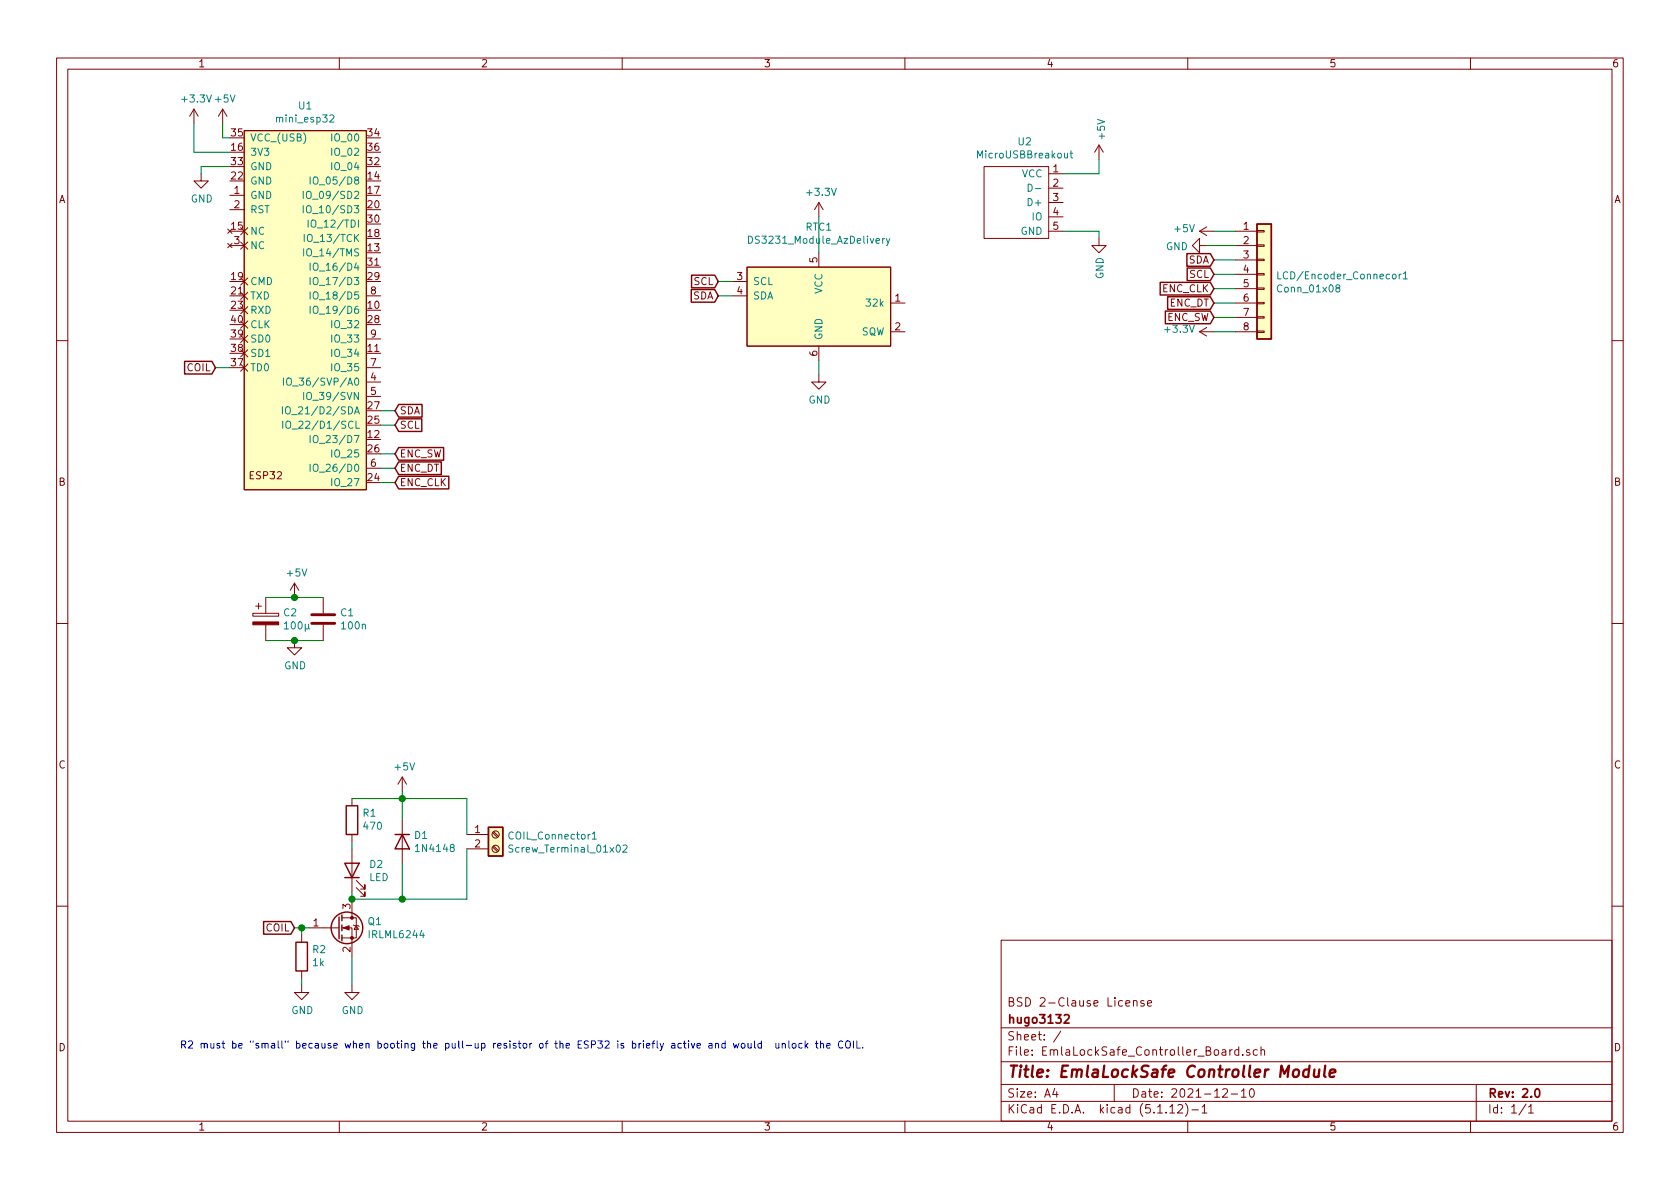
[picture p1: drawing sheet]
EESchema Schematic File Version 4
EELAYER 30 0
EELAYER END
$Descr A4 11693 8268
encoding utf-8
Sheet 1 1
Title "EmlaLockSafe Controller Module"
Date "2021-12-10"
Rev "2.0"
Comp "hugo3132"
Comment1 "BSD 2-Clause License"
Comment2 ""
Comment3 ""
Comment4 ""
$EndDescr
$Comp
L DS3231_Module_AzDelivery:DS3231_Module_AzDelivery RTC1
U 1 1
P 5700 2200
F 0 "RTC1" H 5700 2831 50  0000 C CNN
F 1 "DS3231_Module_AzDelivery" H 5700 2740 50  0000 C CNN
F 2 "DS3231_Module_AzDelivery:DS3231_Module_AzDelivery" H 5700 2200 50  0001 C CNN
F 3 "" H 5700 2200 50  0001 C CNN
	1    5700 2200
	1    0    0    -1  
$EndComp
Wire Wire Line
	5100 2050 5000 2050
Wire Wire Line
	5100 1950 5000 1950
Wire Wire Line
	5700 2500 5700 2600
Wire Wire Line
	5700 1750 5700 1500
Text GLabel 2750 2850 2    50   Input ~ 0
SDA
Text GLabel 2750 2950 2    50   Input ~ 0
SCL
Text GLabel 5000 1950 0    50   Input ~ 0
SCL
Text GLabel 5000 2050 0    50   Input ~ 0
SDA
$Comp
L Connector_Generic:Conn_01x08 LCD/Encoder_Connecor1
U 1 1
P 8800 1900
F 0 "LCD/Encoder_Connecor1" H 8880 1892 50  0000 L CNN
F 1 "Conn_01x08" H 8880 1801 50  0000 L CNN
F 2 "Connector_PinSocket_2.54mm:PinSocket_1x08_P2.54mm_Horizontal" H 8800 1900 50  0001 C CNN
F 3 "~" H 8800 1900 50  0001 C CNN
	1    8800 1900
	1    0    0    -1  
$EndComp
Text GLabel 8450 1800 0    50   Input ~ 0
SDA
Text GLabel 8450 1900 0    50   Input ~ 0
SCL
Wire Wire Line
	8450 1600 8600 1600
Wire Wire Line
	8450 1800 8600 1800
Wire Wire Line
	8600 1900 8450 1900
Wire Wire Line
	8450 2300 8600 2300
Text GLabel 2750 3150 2    50   Input ~ 0
ENC_SW
Text GLabel 2750 3250 2    50   Input ~ 0
ENC_DT
Text GLabel 2750 3350 2    50   Input ~ 0
ENC_CLK
Text GLabel 8450 2000 0    50   Input ~ 0
ENC_CLK
Text GLabel 8450 2100 0    50   Input ~ 0
ENC_DT
Text GLabel 8450 2200 0    50   Input ~ 0
ENC_SW
Wire Wire Line
	8450 2000 8600 2000
Wire Wire Line
	8450 2100 8600 2100
Wire Wire Line
	8450 2200 8600 2200
$Comp
L Connector:Screw_Terminal_01x02 COIL_Connector1
U 1 1
P 3450 5800
F 0 "COIL_Connector1" H 3530 5792 50  0000 L CNN
F 1 "Screw_Terminal_01x02" H 3530 5701 50  0000 L CNN
F 2 "TerminalBlock:TerminalBlock_bornier-2_P5.08mm" H 3450 5800 50  0001 C CNN
F 3 "~" H 3450 5800 50  0001 C CNN
	1    3450 5800
	1    0    0    -1  
$EndComp
$Comp
L Device:LED D2
U 1 1
P 2450 6050
F 0 "D2" V 2489 5933 50  0000 R CNN
F 1 "LED" V 2398 5933 50  0000 R CNN
F 2 "LED_THT:LED_D5.0mm" H 2450 6050 50  0001 C CNN
F 3 "~" H 2450 6050 50  0001 C CNN
	1    2450 6050
	0    -1   -1   0   
$EndComp
$Comp
L Device:R R1
U 1 1
P 2450 5700
F 0 "R1" H 2380 5654 50  0000 R CNN
F 1 "470" H 2380 5745 50  0000 R CNN
F 2 "Resistor_THT:R_Axial_DIN0207_L6.3mm_D2.5mm_P7.62mm_Horizontal" V 2380 5700 50  0001 C CNN
F 3 "~" H 2450 5700 50  0001 C CNN
	1    2450 5700
	-1   0    0    1   
$EndComp
$Comp
L Device:R R2
U 1 1
P 2100 6650
F 0 "R2" H 2030 6604 50  0000 R CNN
F 1 "1k" H 2030 6695 50  0000 R CNN
F 2 "Resistor_THT:R_Axial_DIN0207_L6.3mm_D2.5mm_P7.62mm_Horizontal" V 2030 6650 50  0001 C CNN
F 3 "~" H 2100 6650 50  0001 C CNN
	1    2100 6650
	-1   0    0    1   
$EndComp
$Comp
L Transistor_FET:IRLML2060 Q1
U 1 1
P 2350 6450
F 0 "Q1" H 2556 6496 50  0000 L CNN
F 1 "IRLML6244" H 2556 6405 50  0000 L CNN
F 2 "Package_TO_SOT_SMD:SOT-23" H 2550 6375 50  0001 L CIN
F 3 "https://www.infineon.com/dgdl/irlml2060pbf.pdf?fileId=5546d462533600a401535664b7fb25ee" H 2350 6450 50  0001 L CNN
	1    2350 6450
	1    0    0    -1  
$EndComp
$Comp
L Diode:1N4148 D1
U 1 1
P 2800 5850
F 0 "D1" V 2754 5929 50  0000 L CNN
F 1 "1N4148" V 2845 5929 50  0000 L CNN
F 2 "Diode_THT:D_DO-35_SOD27_P7.62mm_Horizontal" H 2800 5675 50  0001 C CNN
F 3 "https://assets.nexperia.com/documents/data-sheet/1N4148_1N4448.pdf" H 2800 5850 50  0001 C CNN
	1    2800 5850
	0    1    1    0   
$EndComp
Wire Wire Line
	2450 5550 2800 5550
Wire Wire Line
	3250 6250 2800 6250
Wire Wire Line
	2450 6250 2450 6200
Wire Wire Line
	2450 5900 2450 5850
Wire Wire Line
	2800 6000 2800 6250
Connection ~ 2800 6250
Wire Wire Line
	2800 6250 2450 6250
Wire Wire Line
	2800 5700 2800 5550
Connection ~ 2800 5550
Wire Wire Line
	2800 5550 3250 5550
Wire Wire Line
	3250 5550 3250 5800
Wire Wire Line
	3250 5900 3250 6250
Connection ~ 2450 6250
$Comp
L power:+3.3V #PWR0101
U 1 1
P 1350 850
F 0 "#PWR0101" H 1350 700 50  0001 C CNN
F 1 "+3.3V" H 1365 1023 50  0000 C CNN
F 2 "" H 1350 850 50  0001 C CNN
F 3 "" H 1350 850 50  0001 C CNN
	1    1350 850 
	1    0    0    -1  
$EndComp
$Comp
L power:+5V #PWR0102
U 1 1
P 1550 850
F 0 "#PWR0102" H 1550 700 50  0001 C CNN
F 1 "+5V" H 1565 1023 50  0000 C CNN
F 2 "" H 1550 850 50  0001 C CNN
F 3 "" H 1550 850 50  0001 C CNN
	1    1550 850 
	1    0    0    -1  
$EndComp
$Comp
L power:GND #PWR0103
U 1 1
P 1400 1200
F 0 "#PWR0103" H 1400 950 50  0001 C CNN
F 1 "GND" H 1405 1027 50  0000 C CNN
F 2 "" H 1400 1200 50  0001 C CNN
F 3 "" H 1400 1200 50  0001 C CNN
	1    1400 1200
	1    0    0    -1  
$EndComp
$Comp
L power:+3.3V #PWR0104
U 1 1
P 5700 1500
F 0 "#PWR0104" H 5700 1350 50  0001 C CNN
F 1 "+3.3V" H 5715 1673 50  0000 C CNN
F 2 "" H 5700 1500 50  0001 C CNN
F 3 "" H 5700 1500 50  0001 C CNN
	1    5700 1500
	1    0    0    -1  
$EndComp
$Comp
L power:GND #PWR0105
U 1 1
P 5700 2600
F 0 "#PWR0105" H 5700 2350 50  0001 C CNN
F 1 "GND" H 5705 2427 50  0000 C CNN
F 2 "" H 5700 2600 50  0001 C CNN
F 3 "" H 5700 2600 50  0001 C CNN
	1    5700 2600
	1    0    0    -1  
$EndComp
$Comp
L power:+5V #PWR0106
U 1 1
P 8450 1600
F 0 "#PWR0106" H 8450 1450 50  0001 C CNN
F 1 "+5V" V 8465 1728 50  0000 L CNN
F 2 "" H 8450 1600 50  0001 C CNN
F 3 "" H 8450 1600 50  0001 C CNN
	1    8450 1600
	0    -1   -1   0   
$EndComp
$Comp
L power:GND #PWR0107
U 1 1
P 8400 1700
F 0 "#PWR0107" H 8400 1450 50  0001 C CNN
F 1 "GND" V 8405 1572 50  0000 R CNN
F 2 "" H 8400 1700 50  0001 C CNN
F 3 "" H 8400 1700 50  0001 C CNN
	1    8400 1700
	0    1    1    0   
$EndComp
Wire Wire Line
	8400 1700 8600 1700
$Comp
L power:+3.3V #PWR0108
U 1 1
P 8450 2300
F 0 "#PWR0108" H 8450 2150 50  0001 C CNN
F 1 "+3.3V" V 8465 2428 50  0000 L CNN
F 2 "" H 8450 2300 50  0001 C CNN
F 3 "" H 8450 2300 50  0001 C CNN
	1    8450 2300
	0    -1   -1   0   
$EndComp
$Comp
L power:+5V #PWR0109
U 1 1
P 2800 5500
F 0 "#PWR0109" H 2800 5350 50  0001 C CNN
F 1 "+5V" H 2815 5673 50  0000 C CNN
F 2 "" H 2800 5500 50  0001 C CNN
F 3 "" H 2800 5500 50  0001 C CNN
	1    2800 5500
	1    0    0    -1  
$EndComp
$Comp
L power:GND #PWR0110
U 1 1
P 2450 6850
F 0 "#PWR0110" H 2450 6600 50  0001 C CNN
F 1 "GND" H 2455 6677 50  0000 C CNN
F 2 "" H 2450 6850 50  0001 C CNN
F 3 "" H 2450 6850 50  0001 C CNN
	1    2450 6850
	1    0    0    -1  
$EndComp
Wire Wire Line
	2800 5550 2800 5500
Wire Wire Line
	2450 6650 2450 6850
$Comp
L power:GND #PWR0111
U 1 1
P 2100 6850
F 0 "#PWR0111" H 2100 6600 50  0001 C CNN
F 1 "GND" H 2105 6677 50  0000 C CNN
F 2 "" H 2100 6850 50  0001 C CNN
F 3 "" H 2100 6850 50  0001 C CNN
	1    2100 6850
	1    0    0    -1  
$EndComp
Wire Wire Line
	2150 6450 2100 6450
Wire Wire Line
	2100 6450 2100 6500
Wire Wire Line
	2100 6850 2100 6800
Text GLabel 2050 6450 0    50   Input ~ 0
COIL
Wire Wire Line
	2050 6450 2100 6450
Connection ~ 2100 6450
Text GLabel 1500 2550 0    50   Input ~ 0
COIL
$Comp
L Device:C C1
U 1 1
P 2250 4300
F 0 "C1" H 2365 4346 50  0000 L CNN
F 1 "100n" H 2365 4255 50  0000 L CNN
F 2 "Capacitor_THT:C_Disc_D4.3mm_W1.9mm_P5.00mm" H 2288 4150 50  0001 C CNN
F 3 "~" H 2250 4300 50  0001 C CNN
	1    2250 4300
	1    0    0    -1  
$EndComp
$Comp
L Device:CP C2
U 1 1
P 1850 4300
F 0 "C2" H 1968 4346 50  0000 L CNN
F 1 "100µ" H 1968 4255 50  0000 L CNN
F 2 "Capacitor_THT:CP_Radial_D5.0mm_P2.50mm" H 1888 4150 50  0001 C CNN
F 3 "~" H 1850 4300 50  0001 C CNN
	1    1850 4300
	1    0    0    -1  
$EndComp
Wire Wire Line
	2250 4450 2050 4450
Wire Wire Line
	1850 4150 2050 4150
$Comp
L power:+5V #PWR0112
U 1 1
P 2050 4150
F 0 "#PWR0112" H 2050 4000 50  0001 C CNN
F 1 "+5V" H 2065 4323 50  0000 C CNN
F 2 "" H 2050 4150 50  0001 C CNN
F 3 "" H 2050 4150 50  0001 C CNN
	1    2050 4150
	1    0    0    -1  
$EndComp
Connection ~ 2050 4150
Wire Wire Line
	2050 4150 2250 4150
$Comp
L power:GND #PWR0113
U 1 1
P 2050 4450
F 0 "#PWR0113" H 2050 4200 50  0001 C CNN
F 1 "GND" H 2055 4277 50  0000 C CNN
F 2 "" H 2050 4450 50  0001 C CNN
F 3 "" H 2050 4450 50  0001 C CNN
	1    2050 4450
	1    0    0    -1  
$EndComp
Connection ~ 2050 4450
Wire Wire Line
	2050 4450 1850 4450
Text Notes 1250 7300 0    50   ~ 0
R2 must be "small" because when booting the pull-up resistor of the ESP32 is briefly active and would  unlock the COIL.
$Comp
L ESP32_mini_KiCad_Library:mini_esp32 U1
U 1 1
P 2150 850
F 0 "U1" H 2175 975 50  0000 C CNN
F 1 "mini_esp32" H 2175 884 50  0000 C CNN
F 2 "ESP32_mini_KiCad_Library:ESP32_mini" H 2300 950 50  0001 C CNN
F 3 "" H 2300 950 50  0001 C CNN
	1    2150 850 
	-1   0    0    -1  
$EndComp
Wire Wire Line
	1600 2550 1500 2550
Wire Wire Line
	2650 2850 2750 2850
Wire Wire Line
	2650 2950 2750 2950
Wire Wire Line
	2650 3150 2750 3150
Wire Wire Line
	2650 3350 2750 3350
Wire Wire Line
	2650 3250 2750 3250
Wire Wire Line
	1550 850  1550 950 
Wire Wire Line
	1550 950  1600 950 
Wire Wire Line
	1350 850  1350 1050
Wire Wire Line
	1350 1050 1600 1050
Wire Wire Line
	1400 1200 1400 1150
Wire Wire Line
	1400 1150 1600 1150
$Comp
L MicroUSBBreakout:MicroUSBBreakout U2
U 1 1
P 7200 1400
F 0 "U2" H 7133 1825 50  0000 C CNN
F 1 "MicroUSBBreakout" H 7133 1734 50  0000 C CNN
F 2 "MicroUSBBreakout:MicroUSBBreakout" H 7200 1400 50  0001 C CNN
F 3 "" H 7200 1400 50  0001 C CNN
	1    7200 1400
	1    0    0    -1  
$EndComp
$Comp
L power:+5V #PWR0114
U 1 1
P 7650 1100
F 0 "#PWR0114" H 7650 950 50  0001 C CNN
F 1 "+5V" V 7665 1228 50  0000 L CNN
F 2 "" H 7650 1100 50  0001 C CNN
F 3 "" H 7650 1100 50  0001 C CNN
	1    7650 1100
	1    0    0    -1  
$EndComp
$Comp
L power:GND #PWR0115
U 1 1
P 7650 1650
F 0 "#PWR0115" H 7650 1400 50  0001 C CNN
F 1 "GND" V 7655 1522 50  0000 R CNN
F 2 "" H 7650 1650 50  0001 C CNN
F 3 "" H 7650 1650 50  0001 C CNN
	1    7650 1650
	1    0    0    -1  
$EndComp
Wire Wire Line
	7400 1600 7650 1600
Wire Wire Line
	7650 1600 7650 1650
Wire Wire Line
	7650 1100 7650 1200
Wire Wire Line
	7650 1200 7400 1200
$EndSCHEMATC
